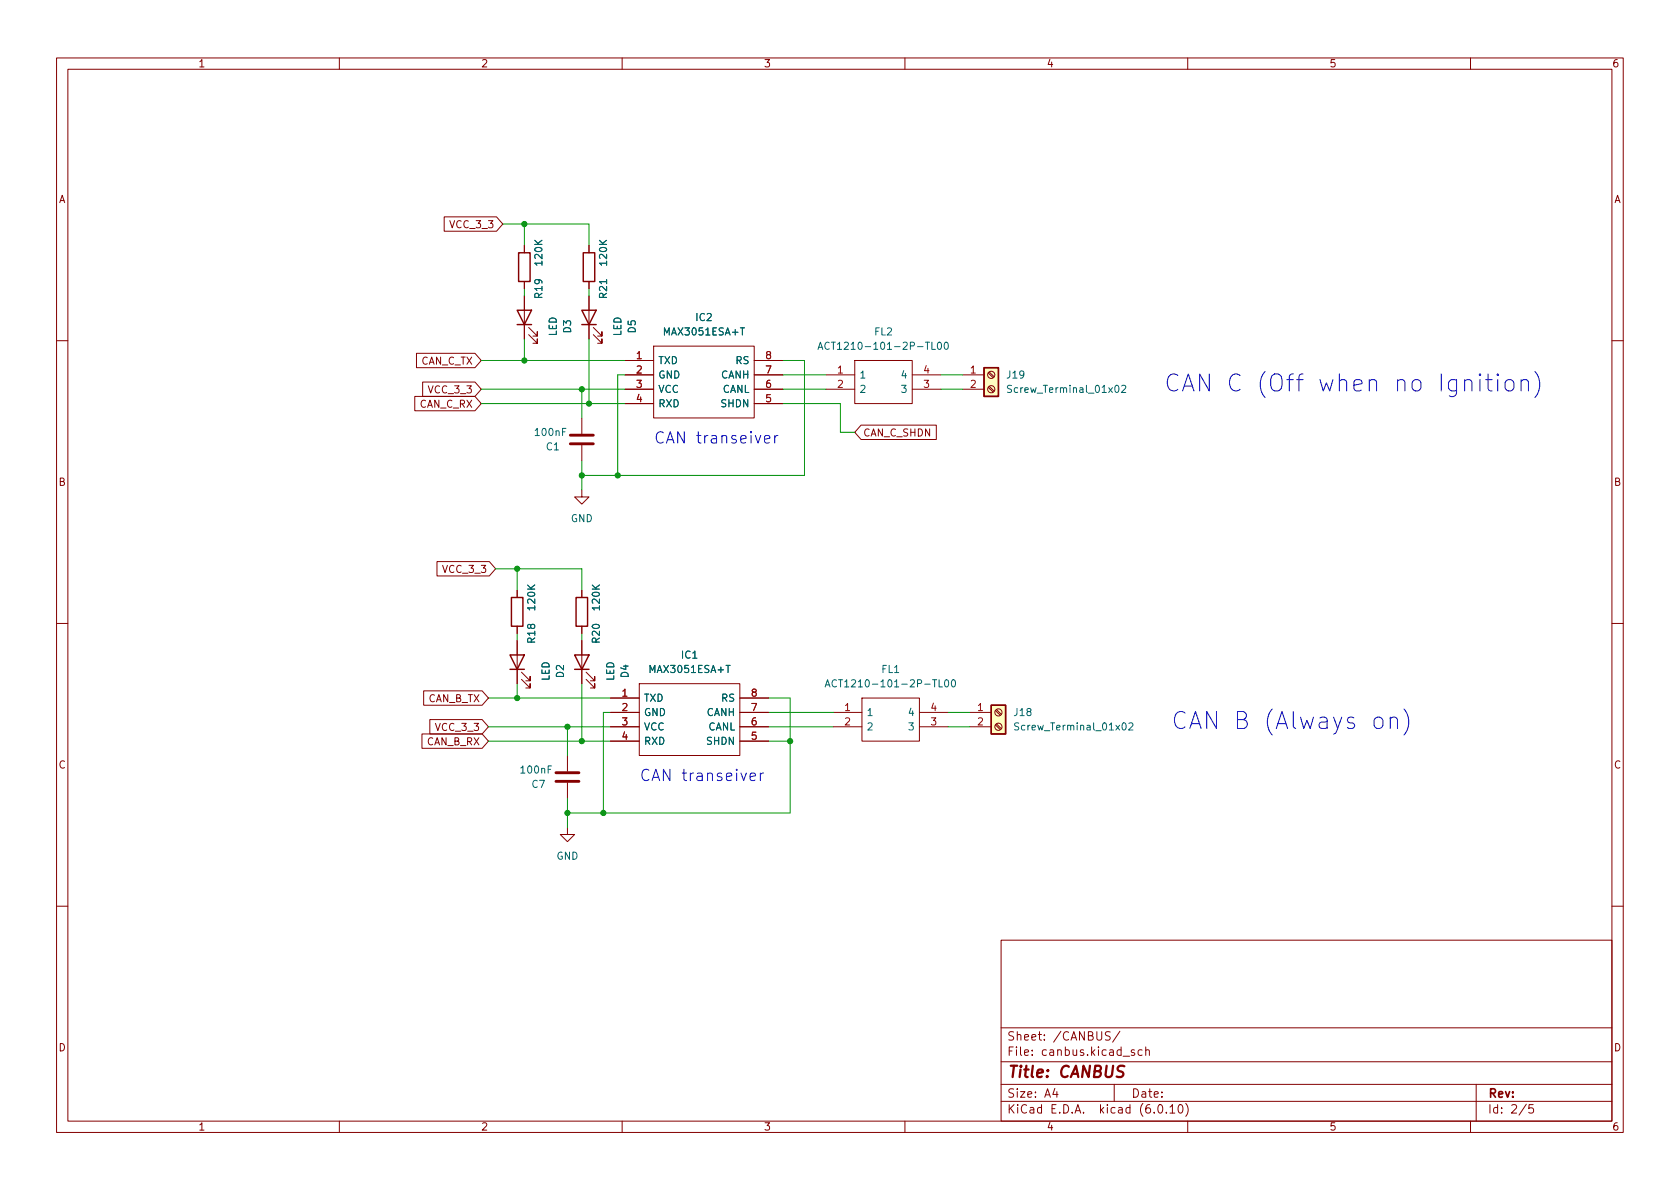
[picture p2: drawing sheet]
<svg xmlns="http://www.w3.org/2000/svg" width="297mm" height="210mm" viewBox="0 0 297 210" stroke-linecap="round" stroke-linejoin="round" font-family="sans-serif">
<g fill="none" stroke="#840000" stroke-width=".18">
<path d="M10 10.2h277v190.1h-277zM12 12.2h273v186.1h-273zM60 10.2v2M110 10.2v2M160 10.2v2M210 10.2v2M260 10.2v2M78.5 38.3h9.3l1.1 1.3-1.1 1.3h-9.3zM92.7 43.4v1.3M92.7 49.8v1.2M92.7 52.3v7.6M93.5 59.2l1.5 1.5v-.8v.8h-.8"/>
<path d="M93.5 57.9l1.5 1.5v-.7v.7h-.8M104.1 43.4v1.3M104.1 49.8v1.2M104.1 52.3v7.6M104.9 59.2l1.5 1.5v-.8v.8h-.7M104.9 57.9l1.5 1.5v-.7v.7h-.7M10 60.2h2M73.3 70.1h10.7l1.1 1.3-1.1 1.2h-10.7zM73.6 62.5h10.4l1.1 1.2-1.1 1.3h-10.4zM74.7 67.6h9.3l1.1 1.2-1.1 1.3h-9.3zM102.9 73.9v2.8M102.9 78.7v2.8"/>
<path d="M110.5 66.3h5.1M110.5 68.8h5.1M110.5 63.7h5.1M110.5 71.4h5.1M115.6 61.2h17.7v12.7h-17.7zM133.3 66.3h5.1M133.3 68.8h5.1M133.3 63.7h5.1M133.3 71.4h5.1M146 66.3h5.1M146 68.8h5.1M151.1 63.7h10.2v7.7h-10.2z"/>
<path d="M152.2 75.2h13.3v2.5h-13.3l-1.1-1.3zM161.3 66.3h5.1M161.3 68.8h5.1M170.2 66.3h3.8M170.2 68.8h3.8M174.7 68.5l.9 .8M174.7 66l.9 .8M174.9 68.3l.9 .9M174.9 65.8l.9 .8M285 60.2h2M77.3 99.3h9.2l1.1 1.3-1.1 1.2h-9.2zM102.9 86.6v1.3h1.2l-1.2 1.2-1.3-1.2h1.3"/>
<path d="M10 110.2h2M91.4 104.4v1.3M91.4 110.7v1.3M91.4 113.3v7.6M92.2 118.9l1.5 1.5v-.8v.8h-.7M102.9 104.4v1.3M102.9 110.7v1.3M102.9 113.3v7.6M103.6 118.9l1.6 1.5v-.8v.8h-.8M285 110.2h2M74.6 129.8h10.6l1.2 1.3-1.2 1.2h-10.6zM74.9 122.2h10.3l1.2 1.2-1.2 1.3h-10.3z"/>
<path d="M76 127.2h9.2l1.2 1.3-1.2 1.3h-9.2zM92.2 120.1l1.5 1.6v-.8v.8h-.7M100.3 133.6v2.8M100.3 138.4v2.8M103.6 120.1l1.6 1.6v-.8v.8h-.8M107.9 123.4h5.1M107.9 126h5.1M107.9 128.5h5.1M107.9 131.1h5.1M113 120.9h17.8v12.7h-17.8zM130.8 123.4h5.1M130.8 126h5.1"/>
<path d="M130.8 128.5h5.1M130.8 131.1h5.1M147.3 126h5.1M147.3 128.5h5.1M152.4 123.4h10.2v7.7h-10.2zM162.6 126h5M162.6 128.5h5M171.4 126h3.9M171.4 128.5h3.9M176 128.2l.9 .8M176 125.6l.9 .9M176.2 128l.8 .8"/>
<path d="M176.2 125.5l.8 .8M100.3 146.3v1.3h1.3l-1.3 1.2-1.2-1.2h1.2M10 160.2h2M177 166.3h108v32h-108zM285 160.2h2M60 198.3v2M110 198.3v2M160 198.3v2M177 194.8h108M177 191.8h108M177 187.8h108M177 181.8h108"/>
<path d="M186.5 192.5l-.4 1h1M186.9 193v1M196.3 182.5l-.6-.1-.2 .2v.4l.6 .3 .2 .3-.3 .3h-.6M197 191.8v3M198 182.4l-1.3 1.9M200.6 185.7l-.4-.1-.2 .2 .1 .3 .5 .1v.4h-.6M201.9 185.7l-.4-.1-.3 .3v.4l.2 .3h.5M202.6 185.8l.2-.2 .3 .1 .1 .9M202.6 185.1v1.5M204.9 195.4l.2-.1a.81 .81 0 0 1 .6 .7 .81 .81 0 0 1-.3 .8h-.2a.81 .81 0 0 1-.6-.6 .81 .81 0 0 1 .3-.8zM206.2 196.7v.1M206.9 195.8l.4-.5v1.5"/>
<path d="M206.9 196.8h.8M208.5 195.4l.1-.1a.81 .81 0 0 1 .6 .7 .81 .81 0 0 1-.3 .8h-.1a.81 .81 0 0 1-.6-.6 .81 .81 0 0 1 .3-.8zM209.6 195.1a1.72 1.72 0 0 1 0 2.3M210 198.3v2M260 198.3v2M261 191.8v6.5M269.9 195.3l-1.3 1.9M271.1 195.3h-.7l-.1 .7 .2-.1 .5 .1 .2 .2-.1 .5-.2 .1-.6-.1"/>
<circle cx="175.3" cy="68.8" r=".63"/>
<circle cx="175.3" cy="66.3" r=".63"/>
<circle cx="176.5" cy="126" r=".63"/>
<circle cx="176.5" cy="128.5" r=".63"/>
</g>
<path d="M198.8 188.6a.85 .85 0 0 0-1.1 .1 .45 .45 0 0 0 .2 .7l.4 .1a.49 .49 0 0 1 .3 .5 .49 .49 0 0 1-.4 .5l-.8-.1" fill="none" stroke="#840000" stroke-width=".4"/>
<g fill="none" stroke="#006464" stroke-width=".18">
<path d="M144.6 61.8l.5-1.3 .4 1.3M144.7 61.4h.7M146.6 60.6a.6 .6 0 0 0-.8 .5 .6 .6 0 0 0 .6 .7l.2-.1M165.9 60.6l.1-.1a.68 .68 0 0 1 .5 .6 .68 .68 0 0 1-.5 .7l-.1-.1-.2-.4zM167.1 60.6l.1-.1a.68 .68 0 0 1 .5 .6 .68 .68 0 0 1-.5 .7l-.1-.1-.2-.4zM178.8 68.2l-.4-.1-.2 .2v.3l.5 .3 .1 .3-.2 .2-.5-.1M198.3 68.3l.5-.2 .2 .4-.7 .9h.7M145.9 121.5l.4-1.3 .4 1.3M146 121.1h.6M147.9 120.3a.6 .6 0 0 0-.8 .4 .6 .6 0 0 0 .6 .8l.2-.1M167.1 120.3l.2-.1a.68 .68 0 0 1 .4 .6 .68 .68 0 0 1-.4 .7l-.2-.1-.1-.4zM168.3 120.3l.2-.1a.68 .68 0 0 1 .5 .6 .68 .68 0 0 1-.5 .7l-.2-.1-.1-.4z"/>
<path d="M180.1 127.9l-.5-.1-.1 .1v.4l.5 .2 .1 .4-.2 .2-.5-.1M199.6 127.9l.5-.1 .2 .4-.8 .9h.8"/>
</g>
<g fill="none" stroke="#840000" stroke-width=".25">
<path d="M91.4 54.9h2.6l-1.3 2.5zM91.4 57.4h2.6M91.7 44.7h2v5.1h-2zM102.9 54.9h2.5l-1.3 2.5zM102.9 57.4h2.5M103.1 44.7h2.1v5.1h-2.1zM174 65h2.5v5.1h-2.5zM90.2 115.8h2.5l-1.3 2.6zM90.2 118.4h2.5M90.4 105.7h2.1v5h-2.1zM101.6 115.8h2.5l-1.2 2.6zM101.6 118.4h2.5"/>
<path d="M101.9 105.7h2v5h-2zM175.3 124.7h2.5v5.1h-2.5z"/>
</g>
<path d="M100.8 77h4.1M100.8 78.5h4.1M98.3 136.6h4.1M98.3 138.2h4.1" fill="none" stroke="#840000" stroke-width=".51"/>
<g fill="#ffffc2" stroke="#ffffc2" stroke-width=".18">
<path d="M174 65h2.5v5.1h-2.5z"/>
<path d="M175.3 124.7h2.5v5.1h-2.5z"/>
</g>
<g fill="none" stroke="#0000c2" stroke-width=".18">
<path d="M135.2 77.7l.9-.2-.1-.4-.5-.1-.3 .3 .1 .9 .2 .1 .5-.1M137 77v1.3M137.6 77a.51 .51 0 0 0-.6 .4M261.7 66.1l-.2 .2 .2 .1 .1-.1-.1-.2v.3M261.7 67.1v2M262.7 67.1h1.1M263.1 66.1v2.6l.1 .3 .6 .1M264.8 66.1l-.1 .2 .1 .1 .2-.1-.2-.2v.3M264.8 67.1v2M266.4 67.3a.81 .81 0 0 1 1.3 .4v.9a.81 .81 0 0 1-.8 .6 .81 .81 0 0 1-.8-.6v-.9zM269 67.4a.75 .75 0 0 1 1.2 .2v1.5M269 67.1v2"/>
<path d="M271.4 65.7a3.4 3.4 0 0 1 0 4.6M132.6 137.4l1-.2-.1-.4-.6-.1-.3 .3 .1 .9 .2 .1 .6-.1M134.4 136.7v1.3M135 136.7a.51 .51 0 0 0-.6 .4M243.2 127a.81 .81 0 0 1 1.3 .4v.8a.81 .81 0 0 1-.8 .6 .81 .81 0 0 1-.8-.6v-.8zM245.8 127.1a.74 .74 0 0 1 1.3 .1v1.6M245.8 126.8v2M248.2 125.4a3.4 3.4 0 0 1 0 4.6"/>
</g>
<g fill="none" stroke="#009600" stroke-width=".18">
<path d="M88.9 39.6h15.2v3.8M92.7 39.6v3.8M92.7 51v1.3M92.7 59.9v3.8M104.1 51v1.3M104.1 59.9v11.5M85.1 68.8h25.4M85.1 71.4h25.4M85.1 63.7h25.4M102.9 68.8v5.1M110.5 66.3h-1.3v17.8M138.4 68.8h7.6"/>
<path d="M138.4 71.4h10.2v5h2.5M138.4 66.3h7.6M138.4 63.7h3.8v20.4h-39.3M166.4 68.8h3.8M166.4 66.3h3.8M102.9 81.5v5.1M87.6 100.6h15.3v3.8M91.4 100.6v3.8M91.4 112v1.3M102.9 112v1.3M86.4 128.5h21.5M86.4 131.1h21.5"/>
<path d="M86.4 123.4h21.5M91.4 120.9v2.5M100.3 128.5v5.1M102.9 120.9v10.2M107.9 126h-1.2v17.8M135.9 128.5h11.4M135.9 131.1h3.8M135.9 126h11.4M135.9 123.4h3.8v20.4h-39.4M167.6 128.5h3.8M167.6 126h3.8M100.3 141.2v5.1"/>
</g>
<g fill="#009600" stroke="#009600" stroke-width=".18">
<circle cx="104.1" cy="71.4" r=".46"/>
<circle cx="102.9" cy="68.8" r=".46"/>
<circle cx="91.4" cy="100.6" r=".46"/>
<circle cx="92.7" cy="63.7" r=".46"/>
<circle cx="92.7" cy="39.6" r=".46"/>
<circle cx="106.7" cy="143.8" r=".46"/>
<circle cx="102.9" cy="131.1" r=".46"/>
<circle cx="100.3" cy="128.5" r=".46"/>
<circle cx="91.4" cy="123.4" r=".46"/>
<circle cx="100.3" cy="143.8" r=".46"/>
<circle cx="139.7" cy="131.1" r=".46"/>
<circle cx="109.2" cy="84.1" r=".46"/>
<circle cx="102.9" cy="84.1" r=".46"/>
</g>
<g font-size="4.2" fill="#0000c2">
<text x="205.7" y="69.3">CAN C (Off when no Ignition)</text>
<text x="207" y="129">CAN B (Always on)</text>
</g>
<g font-size="2.8" fill="#0000c2">
<text x="115.6" y="78.4">CAN transeiver</text>
<text x="113" y="138.1">CAN transeiver</text>
</g>
<text font-size="2.8" fill="#840000" x="178" y="190.6">Title: CANBUS</text>
<g font-size="2.1" fill="#840000">
<text x="178" y="184">Sheet: /CANBUS/</text>
<text x="178" y="186.7">File: canbus.kicad_sch</text>
<text x="178" y="196.9">KiCad E.D.A. kicad (6.0.10)</text>
<text x="178" y="194.1">Size: A4</text>
<text x="200" y="194.1">Date:</text>
<text x="263" y="194.1">Rev:</text>
<text x="263" y="196.9">Id: 2/5</text>
</g>
<g font-size="1.8" fill="#840000">
<text x="35" y="11.9">1</text>
<text x="85" y="11.9">2</text>
<text x="135" y="11.9">3</text>
<text x="185" y="11.9">4</text>
<text x="235" y="11.9">5</text>
<text x="285" y="11.9">6</text>
<text x="10.3" y="35.9">A</text>
<text x="285.3" y="35.9">A</text>
<text x="79.8" y="40.3">VCC_3_3</text>
<text x="74.3" y="64.5">CAN_C_TX</text>
<text x="76" y="69.6">VCC_3_3</text>
<text x="74.1" y="72.1">CAN_C_RX</text>
<text x="152.6" y="77.2">CAN_C_SHDN</text>
<text x="10.3" y="85.9">B</text>
<text x="285.3" y="85.9">B</text>
<text x="78.5" y="101.3">VCC_3_3</text>
<text x="75.6" y="124.2">CAN_B_TX</text>
<text x="75.4" y="131.8">CAN_B_RX</text>
<text x="77.3" y="129.2">VCC_3_3</text>
<text x="10.3" y="135.9">C</text>
<text x="285.3" y="135.9">C</text>
<text x="10.3" y="185.9">D</text>
<text x="285.3" y="185.9">D</text>
<text x="35" y="199.9">1</text>
<text x="85" y="199.9">2</text>
<text x="135" y="199.9">3</text>
<text x="185" y="199.9">4</text>
<text x="235" y="199.9">5</text>
<text x="285" y="199.9">6</text>
</g>
<g font-size="1.8" fill="#006464">
<text x="95.9" y="46.8" transform="rotate(-90 95.9 46.8)">120K</text>
<text x="107.3" y="46.8" transform="rotate(-90 107.3 46.8)">120K</text>
<text x="95.9" y="52.7" transform="rotate(-90 95.9 52.7)">R19</text>
<text x="107.3" y="52.7" transform="rotate(-90 107.3 52.7)">R21</text>
<text x="98.4" y="59.5" transform="rotate(-90 98.4 59.5)">LED</text>
<text x="101" y="58.8" transform="rotate(-90 101 58.8)">D3</text>
<text x="109.9" y="59.5" transform="rotate(-90 109.9 59.5)">LED</text>
<text x="112.4" y="58.8" transform="rotate(-90 112.4 58.8)">D5</text>
<text x="117.7" y="59.3">MAX3051ESA+T</text>
<text x="123.1" y="56.8">IC2</text>
<text x="154.6" y="59.3">FL2</text>
<text x="116.3" y="64.4">TXD</text>
<text x="130.1" y="64.4">RS</text>
<text x="146.9" y="61.8">ACT1210-101-2P-TL00</text>
<text x="116.3" y="66.9">GND</text>
<text x="116.3" y="69.5">VCC</text>
<text x="127.5" y="66.9">CANH</text>
<text x="127.7" y="69.5">CANL</text>
<text x="151.9" y="66.9">1</text>
<text x="151.9" y="69.5">2</text>
<text x="159.5" y="69.5">3</text>
<text x="159.5" y="66.9">4</text>
<text x="178.1" y="66.9">J19</text>
<text x="178.9" y="69.5">Screw_Terminal_01x02</text>
<text x="94.8" y="77.1">100nF</text>
<text x="116.3" y="72">RXD</text>
<text x="127.6" y="72">SHDN</text>
<text x="96.6" y="79.6">C1</text>
<text x="100.9" y="92.3">GND</text>
<text x="94.6" y="107.8" transform="rotate(-90 94.6 107.8)">120K</text>
<text x="106" y="107.8" transform="rotate(-90 106 107.8)">120K</text>
<text x="94.6" y="113.6" transform="rotate(-90 94.6 113.6)">R18</text>
<text x="106" y="113.6" transform="rotate(-90 106 113.6)">R20</text>
<text x="99.7" y="119.8" transform="rotate(-90 99.7 119.8)">D2</text>
<text x="111.1" y="119.8" transform="rotate(-90 111.1 119.8)">D4</text>
<text x="115.1" y="119">MAX3051ESA+T</text>
<text x="120.5" y="116.5">IC1</text>
<text x="155.9" y="119">FL1</text>
<text x="97.2" y="120.4" transform="rotate(-90 97.2 120.4)">LED</text>
<text x="108.6" y="120.4" transform="rotate(-90 108.6 120.4)">LED</text>
<text x="113.8" y="124.1">TXD</text>
<text x="127.6" y="124.1">RS</text>
<text x="148.2" y="121.5">ACT1210-101-2P-TL00</text>
<text x="113.8" y="126.6">GND</text>
<text x="113.8" y="129.2">VCC</text>
<text x="113.8" y="131.7">RXD</text>
<text x="124.9" y="126.6">CANH</text>
<text x="125" y="131.7">SHDN</text>
<text x="125.1" y="129.2">CANL</text>
<text x="153.2" y="126.6">1</text>
<text x="153.2" y="129.2">2</text>
<text x="160.8" y="129.2">3</text>
<text x="160.8" y="126.6">4</text>
<text x="179.4" y="126.6">J18</text>
<text x="180.1" y="129.2">Screw_Terminal_01x02</text>
<text x="92.2" y="136.8">100nF</text>
<text x="94.1" y="139.3">C7</text>
<text x="98.4" y="152">GND</text>
</g>
<g font-size="1.8" fill="#a90000">
<text x="112.5" y="63.5">1</text>
<text x="135.4" y="63.5">8</text>
<text x="112.5" y="66">2</text>
<text x="112.5" y="68.6">3</text>
<text x="112.5" y="71.1">4</text>
<text x="135.4" y="71.1">5</text>
<text x="135.4" y="68.6">6</text>
<text x="135.4" y="66">7</text>
<text x="148.1" y="66">1</text>
<text x="148.1" y="68.6">2</text>
<text x="163.3" y="68.6">3</text>
<text x="163.3" y="66">4</text>
<text x="171.6" y="66">1</text>
<text x="171.6" y="68.6">2</text>
<text x="110" y="123.2">1</text>
<text x="110" y="125.7">2</text>
<text x="132.9" y="125.7">7</text>
<text x="132.9" y="123.2">8</text>
<text x="149.4" y="125.7">1</text>
<text x="164.6" y="125.7">4</text>
<text x="172.9" y="125.7">1</text>
<text x="110" y="128.3">3</text>
<text x="110" y="130.8">4</text>
<text x="132.9" y="130.8">5</text>
<text x="132.9" y="128.3">6</text>
<text x="149.4" y="128.3">2</text>
<text x="164.6" y="128.3">3</text>
<text x="172.9" y="128.3">2</text>
</g>
</svg>
